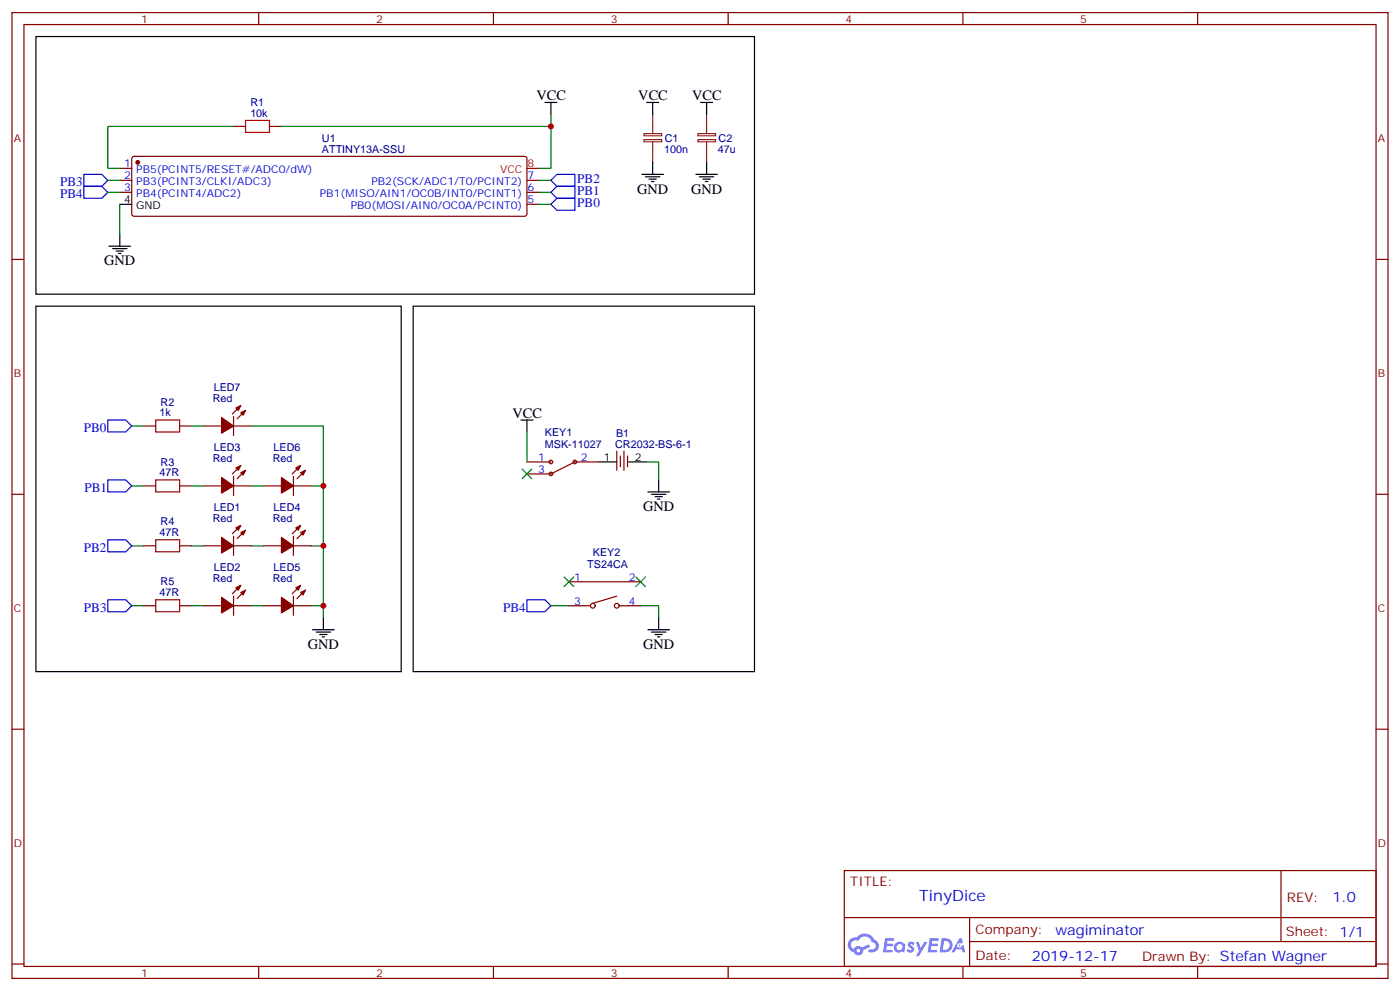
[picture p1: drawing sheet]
<svg xmlns="http://www.w3.org/2000/svg" width="412mm" height="292mm" viewBox="0 0 412 292" stroke-linecap="round" stroke-linejoin="round" font-family="sans-serif">
<path d="M10.6 10.8h211.6v75.8h-211.6zM10.6 90.1h107.6v107.6h-107.6zM121.7 90.1h100.5v107.6h-100.5z" fill="none" stroke="#000" stroke-width=".35"/>
<g fill="none" stroke="#870000" stroke-width=".35">
<path d="M3.5 3.7h405.4v284.3h-405.4zM7.1 7.2h398.2v277.3h-398.2zM76.2 3.7v3.5M145.3 3.7v3.5M214.5 3.7v3.5M283.6 3.7v3.5M352.8 3.7v3.5M3.5 76.4h3.6M405.3 76.4h3.6M3.5 145.5h3.6M405.3 145.5h3.6M3.5 214.7h3.6"/>
<path d="M405.3 214.7h3.6M248.7 256.3h156.6v28.2h-156.6zM377.3 256.3v20.9M248.7 270.1h156.5M285.6 277.2h119.6M285.6 270.1v14.2M3.5 283.8h3.6M76.2 284.5v3.5M145.3 284.5v3.5M214.5 284.5v3.5M283.6 284.5v3.5M352.8 284.5v3.5"/>
<path d="M405.3 283.8h3.6"/>
</g>
<g fill="#5487ff">
<path d="M267.7 277.5a1.22 1.22 0 0 1 1.7 .2l-.4 .6a.47 .47 0 0 0-.3-.4 .47 .47 0 0 0-.5 .2l.1 .2a1.14 1.14 0 0 1 .8 1.8 1.14 1.14 0 0 1-1.9 0l-.2-.2 .5-.6 .7 .5a.29 .29 0 0 0 .3-.3 .29 .29 0 0 0-.2-.3 1.04 1.04 0 0 1-.6-1.7z"/>
<path d="M260.7 276.2h2.4l.3 .2-.2 .5-1.8 .1-.1 .8h1.5l.3 .4-.3 .4h-1.6l-.2 1.1h1.7l.2 .3-.2 .3-2.6 .1z"/>
<path d="M273.8 276.2h2.4l.3 .2-.1 .5-1.8 .1-.2 .8h1.6l.3 .4-.4 .4-1.6-.1-.1 1.1 1.7 .1 .2 .3-.2 .3-2.6 .1z"/>
<path d="M282.6 276.2h.7l.3 1.3-.6 .3a.69 .69 0 0 0-1 .3 .69 .69 0 0 0 .4 .9 .69 .69 0 0 0 .9-.6l.5-.2 .6 2.2h-.8l-.2-.9h-1.8l-.5 .9h-.8z"/>
<path d="M269.8 277.3h.8l.6 1.8 1.1-1.8h.9l-2.6 4.2h-.8l.9-1.5z"/>
<path d="M277.4 276.2l-.6 4.2h1.3a2.11 2.11 0 0 0 2.5-2.1 2.11 2.11 0 0 0-2.5-2.1zM278.1 277a1.39 1.39 0 0 1 1.7 1.4 1.39 1.39 0 0 1-1.8 1.2h-.3z"/>
<path d="M263.7 277.8a1.54 1.54 0 0 0-.1 2.2 1.54 1.54 0 0 0 2.2 .1l.6 .3 .3-2.3-.2-.3h-.4a1.49 1.49 0 0 0-2.4 0zM264 278.8a.94 .94 0 0 1 1.8 0 .94 .94 0 0 1-1.8 0z"/>
<path d="M250.4 276.6a2.18 2.18 0 0 0 1.1 3.7 1.44 1.44 0 0 0 1.6 .9 1.44 1.44 0 0 0 1.2-1.4l2-1.1-.5-.7-1.9 1a1.47 1.47 0 0 0-2.4 .4 1.39 1.39 0 0 1-.7-1.9 1.39 1.39 0 0 1 2-.5 2.12 2.12 0 0 1 2.2-1.3 2.12 2.12 0 0 1 1.9 1.7 1.14 1.14 0 0 1 1.1 1.4 1.14 1.14 0 0 1-1.7 .7 .43 .43 0 0 0-.5 .4 .43 .43 0 0 0 .4 .5 1.98 1.98 0 0 0 2.5-1.2 1.98 1.98 0 0 0-1.2-2.6 3.1 3.1 0 0 0-5.3-.6l-.9 .1zM252.3 279.9a.55 .55 0 0 1 1.1 0 .55 .55 0 0 1-1.1 0z"/>
<circle cx="282.6" cy="278.3" r=".26"/>
</g>
<path d="M72.3 35.5h7.1v3.5h-7.1zM45.9 123.6h7v3.6h-7zM45.9 141.3h7v3.5h-7zM45.9 158.9h7v3.6h-7zM45.9 176.6h7v3.5h-7z" fill="none" stroke="#a10000" stroke-width=".35"/>
<g fill="none" stroke="#870000" stroke-width=".35">
<path d="M68.8 37.2h3.5M79.4 37.2h3.5M35.3 49.6h3.5M35.3 53.1h3.5M35.3 56.6h3.5M39 46.2l.5-.2h115l.5 .2 .2 .5v16.3l-.2 .5-.5 .2h-115l-.5-.3-.2-.4v-16.3zM155.2 53.1h3.5M155.2 56.6h3.5M155.2 60.1h3.5M70.9 119.4l-2.5 2.5M42.3 125.4h3.6M52.9 125.4h3.5"/>
<path d="M60 125.4h5.3M68.8 122.6v5.6M68.8 125.4h5.3M70.9 137.1l-2.5 2.4M72.3 138.5l-2.5 2.4M72.3 120.8l-2.5 2.5M88.5 137.1l-2.4 2.4M90 138.5l-2.5 2.4M155.2 136h7.1M155.2 139.5h7.1M169.3 136h7.1M181.7 132.8v5.7"/>
<path d="M182.7 134.2v3.2M183.8 132.8v5.7M184.9 134.2v3.2M42.3 143.1h3.6M52.9 143.1h3.5M60 143.1h5.3M68.8 140.2v5.7M68.8 157.9v5.6M68.8 143.1h5.3M70.9 154.7l-2.5 2.5M72.3 156.1l-2.5 2.5M77.6 143.1h5.3"/>
<path d="M86.4 143.1h5.3M86.4 140.2v5.7M86.4 157.9v5.6M88.5 154.7l-2.4 2.5M90 156.1l-2.5 2.5M42.3 160.7h3.6M42.3 178.3h3.6M52.9 160.7h3.5M52.9 178.3h3.5M60 160.7h5.3M60 178.3h5.3M68.8 175.5v5.7"/>
<path d="M68.8 160.7h5.3M68.8 178.3h5.3M70.9 172.3l-2.5 2.5M72.3 173.7l-2.5 2.5M77.6 160.7h5.3M77.6 178.3h5.3M86.4 160.7h5.3M86.4 178.3h5.3M86.4 175.5v5.7M88.5 172.3l-2.4 2.5M90 173.7l-2.5 2.5M167.6 178.3h6.3"/>
<path d="M167.6 171.3h21.1M181.7 175.5l-7.1 2.1M182.4 178.3h6.3"/>
<circle cx="174.6" cy="178.3" r=".71"/>
<circle cx="181.7" cy="178.3" r=".71"/>
</g>
<g fill="#870000" stroke="#870000" stroke-width=".35">
<path d="M70.9 156.8l1.4-.7-.7 1.4z"/>
<path d="M69.5 155.4l1.4-.7-.7 1.4z"/>
<path d="M65.3 158.2l3.5 2.5-3.5 2.1z"/>
<path d="M70.9 174.4l1.4-.7-.7 1.5z"/>
<path d="M69.5 173l1.4-.7-.7 1.4z"/>
<path d="M65.3 175.9l3.5 2.4-3.5 2.1z"/>
<path d="M70.9 139.2l1.4-.7-.7 1.4z"/>
<path d="M69.5 137.8l1.4-.7-.7 1.4z"/>
<path d="M65.3 140.6l3.5 2.5-3.5 2.1z"/>
<path d="M88.5 156.8l1.5-.7-.7 1.4z"/>
<path d="M87.1 155.4l1.4-.7-.7 1.4z"/>
<path d="M82.9 158.2l3.5 2.5-3.5 2.1z"/>
<path d="M88.5 174.4l1.5-.7-.7 1.5z"/>
<path d="M87.1 173l1.4-.7-.7 1.4z"/>
<path d="M82.9 175.9l3.5 2.4-3.5 2.1z"/>
<path d="M88.5 139.2l1.5-.7-.7 1.4z"/>
<path d="M87.1 137.8l1.4-.7-.7 1.4z"/>
<path d="M82.9 140.6l3.5 2.5-3.5 2.1z"/>
<path d="M70.9 121.5l1.4-.7-.7 1.4z"/>
<path d="M69.5 120.1l1.4-.7-.7 1.4z"/>
<path d="M65.3 122.9l3.5 2.5-3.5 2.1z"/>
<circle cx="40.6" cy="47.8" r=".53"/>
</g>
<g fill="none" stroke="#000" stroke-width=".35">
<path d="M160.5 30.2h3.5M162.3 30.2v3.5M190.5 30.2h3.5M192.3 30.2v3.5M206.4 30.2h3.5M208.1 30.2v3.5M189.1 51.3h6.3M190.1 52h4.3M191.2 52.7h2.1M191.9 53.4h.7M192.3 47.8v3.5M205 51.3h6.3"/>
<path d="M206 52h4.3M207.1 52.7h2.1M207.8 53.4h.7M208.1 47.8v3.5M32.1 72.5h6.4M33.2 73.2h4.2M34.2 73.9h2.1M34.9 74.6h.7M35.3 60.1h3.5M35.3 69v3.5M153.5 123.6h3.5M155.2 123.6v3.6"/>
<path d="M176.4 136h5.3M185.2 136h5.3M190.9 144.8h6.3M191.9 145.5h4.2M193 146.2h2.1M193.7 146.9h.7M194 141.3v3.5M92.1 185.4h6.3M93.1 186.1h4.3M94.2 186.8h2.1M94.9 187.5h.7M95.2 181.9v3.5"/>
<path d="M190.9 185.4h6.3M191.9 186.1h4.2M193 186.8h2.1M193.7 187.5h.7M194 181.9v3.5"/>
</g>
<path d="M155.2 49.6h3.5" fill="none" stroke="#f00" stroke-width=".35"/>
<path d="M189.7 39.3h5.2v.7h-5.2zM192.3 33.7v5.6M205.6 39.3h5.2v.7h-5.2zM208.1 33.7v5.6M189.7 41.1h5.2v.6h-5.2zM192.3 41.8v6M205.6 41.1h5.2v.6h-5.2zM208.1 41.8v6" fill="none" stroke="#8c2424" stroke-width=".35"/>
<g fill="none" stroke="#900" stroke-width=".35">
<path d="M169.3 136l-7 3.5"/>
<circle cx="162.3" cy="136" r=".53"/>
<circle cx="162.3" cy="139.5" r=".53"/>
<circle cx="169.3" cy="136" r=".53"/>
</g>
<path d="M24.7 51.3h5.3l1.7 1.8-1.7 1.8h-5.3zM24.7 54.9h5.3l1.7 1.7-1.7 1.8h-5.3zM162.3 53.1l1.7-1.8h5.3v3.6h-5.3zM162.3 56.6l1.7-1.7h5.3v3.5h-5.3zM162.3 60.1l1.7-1.7h5.3v3.5h-5.3zM31.7 123.6h5.3l1.8 1.8-1.8 1.8h-5.3zM31.7 141.3h5.3l1.8 1.8-1.8 1.7h-5.3zM31.7 158.9h5.3l1.8 1.8-1.8 1.8h-5.3zM31.7 176.6h5.3l1.8 1.7-1.8 1.8h-5.3zM155.2 176.6h5.3l1.8 1.7-1.8 1.8h-5.3z" fill="none" stroke="#00f" stroke-width=".35"/>
<g fill="none" stroke="#008700" stroke-width=".35">
<path d="M68.8 37.2h-37.1v12.4h3.6M82.9 37.2h79.4M162.3 33.7v15.9h-3.6M31.7 53.1h3.6M31.7 56.6h3.6M158.7 53.1h3.6M158.7 56.6h3.6M35.3 60.1v8.9M158.7 60.1h3.6M38.8 125.4h3.5M56.4 125.4h3.6M74.1 125.4h21.1v56.5"/>
<path d="M155.2 127.2v8.8M190.5 136h3.5v5.3M38.8 143.1h3.5M56.4 143.1h3.6M74.1 143.1h3.5M91.7 143.1h3.5M38.8 160.7h3.5M38.8 178.3h3.5M56.4 160.7h3.6M56.4 178.3h3.6M74.1 160.7h3.5M74.1 178.3h3.5"/>
<path d="M91.7 160.7h3.5M91.7 178.3h3.5M162.3 178.3h5.3M188.7 178.3h5.3v3.6"/>
</g>
<g fill="#c00">
<circle cx="95.3" cy="160.7" r=".88"/>
<circle cx="162.3" cy="37.2" r=".88"/>
<circle cx="95.3" cy="143.1" r=".88"/>
<circle cx="95.3" cy="178.3" r=".88"/>
</g>
<g fill="#c00" stroke="#008700" stroke-width=".35">
<path d="M153.8 138.1l2.8 2.8zM153.8 140.9l2.8-2.8z"/>
<path d="M166.2 169.9l2.8 2.8zM169 169.9l-2.8 2.8z"/>
<path d="M187.3 169.9l2.8 2.8zM190.1 169.9l-2.8 2.8z"/>
</g>
<text font-size="4.6" fill="#00f" x="270.8" y="265.3">TinyDice</text>
<g font-size="4.2">
<text x="158" y="29.5">VCC</text>
<text x="188" y="29.5">VCC</text>
<text x="203.9" y="29.5">VCC</text>
<text x="187.7" y="57">GND</text>
<text x="203.6" y="57">GND</text>
<text x="30.7" y="78.1">GND</text>
<text x="151" y="122.9">VCC</text>
<text x="189.4" y="150.5">GND</text>
<text x="90.7" y="191">GND</text>
<text x="189.4" y="191">GND</text>
</g>
<g font-size="4.2" fill="#00f">
<text x="392.5" y="265.6">1.0</text>
<text x="310.9" y="275.1">wagiminator</text>
<text x="304" y="282.9">2019-12-17</text>
</g>
<g font-size="3.9" fill="#00f">
<text x="170" y="53.8">PB2</text>
<text x="17.7" y="54.9">PB3</text>
<text x="17.7" y="58.4">PB4</text>
<text x="170" y="57.3">PB1</text>
<text x="170" y="60.9">PB0</text>
<text x="24.7" y="127.2">PB0</text>
<text x="24.9" y="144.9">PB1</text>
<text x="24.7" y="162.5">PB2</text>
<text x="24.7" y="180.1">PB3</text>
<text x="148.2" y="180.1">PB4</text>
</g>
<g font-size="3.9" fill="#800">
<text x="250.5" y="260.9">TITLE:</text>
<text x="379.1" y="265.6">REV:</text>
<text x="287.4" y="275.1">Company:</text>
<text x="378.7" y="275.7">Sheet: 1/1</text>
<text x="287.4" y="282.8">Date:</text>
<text x="336.4" y="282.8">Drawn By: Stefan Wagner</text>
</g>
<g font-size="3.2" fill="#800">
<text x="41.6" y="6.7">1</text>
<text x="110.8" y="6.7">2</text>
<text x="179.9" y="6.7">3</text>
<text x="249.1" y="6.7">4</text>
<text x="318.2" y="6.7">5</text>
<text x="4.1" y="41.8">A</text>
<text x="405.9" y="41.8">A</text>
<text x="4.1" y="110.9">B</text>
<text x="405.9" y="110.9">B</text>
<text x="4.1" y="180.1">C</text>
<text x="405.9" y="180.1">C</text>
<text x="4.1" y="249.2">D</text>
<text x="405.9" y="249.2">D</text>
<text x="41.6" y="287.5">1</text>
<text x="110.8" y="287.5">2</text>
<text x="179.9" y="287.5">3</text>
<text x="249.1" y="287.5">4</text>
<text x="318.2" y="287.5">5</text>
</g>
<g font-size="3.2" fill="#000080">
<text x="73.7" y="34.4">10k</text>
<text x="73.7" y="31.3">R1</text>
<text x="94.8" y="41.8">U1</text>
<text x="195.8" y="41.9">C1</text>
<text x="211.7" y="41.9">C2</text>
<text x="94.8" y="45">ATTINY13A-SSU</text>
<text x="195.6" y="45.1">100n</text>
<text x="211.5" y="45.1">47u</text>
<text x="47.3" y="119.4">R2</text>
<text x="62.7" y="118.4">Red</text>
<text x="62.9" y="115.1">LED7</text>
<text x="47" y="122.6">1k</text>
<text x="160.5" y="131.9">MSK-11027</text>
<text x="160.5" y="128.4">KEY1</text>
<text x="181.2" y="131.8">CR2032-BS-6-1</text>
<text x="181.5" y="128.5">B1</text>
<text x="47.3" y="137.1">R3</text>
<text x="62.7" y="136">Red</text>
<text x="62.9" y="132.8">LED3</text>
<text x="80.3" y="136">Red</text>
<text x="80.6" y="132.8">LED6</text>
<text x="47" y="140.2">47R</text>
<text x="47.3" y="154.7">R4</text>
<text x="62.7" y="153.6">Red</text>
<text x="62.9" y="150.4">LED1</text>
<text x="80.3" y="153.6">Red</text>
<text x="80.6" y="150.4">LED4</text>
<text x="47" y="157.9">47R</text>
<text x="173" y="167.2">TS24CA</text>
<text x="174.6" y="163.7">KEY2</text>
<text x="47.3" y="172.3">R5</text>
<text x="62.7" y="171.3">Red</text>
<text x="62.9" y="168">LED2</text>
<text x="80.3" y="171.3">Red</text>
<text x="80.6" y="168">LED5</text>
<text x="47" y="175.5">47R</text>
</g>
<g font-size="3.2" fill="#00f">
<text x="36.6" y="49.2">1</text>
<text x="36.6" y="52.7">2</text>
<text x="40.1" y="51">PB5(PCINT5/RESET#/ADC0/dW)</text>
<text x="155.4" y="52.7">7</text>
<text x="36.6" y="56.3">3</text>
<text x="40.1" y="54.5">PB3(PCINT3/CLKI/ADC3)</text>
<text x="40.1" y="58">PB4(PCINT4/ADC2)</text>
<text x="94.2" y="58">PB1(MISO/AIN1/OC0B/INT0/PCINT1)</text>
<text x="109.4" y="54.5">PB2(SCK/ADC1/T0/PCINT2)</text>
<text x="155.4" y="59.8">5</text>
<text x="155.4" y="56.3">6</text>
<text x="103.3" y="61.6">PB0(MOSI/AIN0/OC0A/PCINT0)</text>
<text x="158.5" y="135.6">1</text>
<text x="171.1" y="135.6">2</text>
<text x="158.5" y="139.2">3</text>
<text x="169.1" y="170.9">1</text>
<text x="185.2" y="170.9">2</text>
<text x="169.1" y="178">3</text>
<text x="185.2" y="178">4</text>
</g>
<g font-size="3.2" fill="#f00">
<text x="147.3" y="51">VCC</text>
<text x="155.4" y="49.2">8</text>
</g>
<g font-size="3.2">
<text x="36.6" y="59.8">4</text>
<text x="40.1" y="61.6">GND</text>
<text x="177.9" y="135.6">1</text>
<text x="187" y="135.6">2</text>
</g>
</svg>
